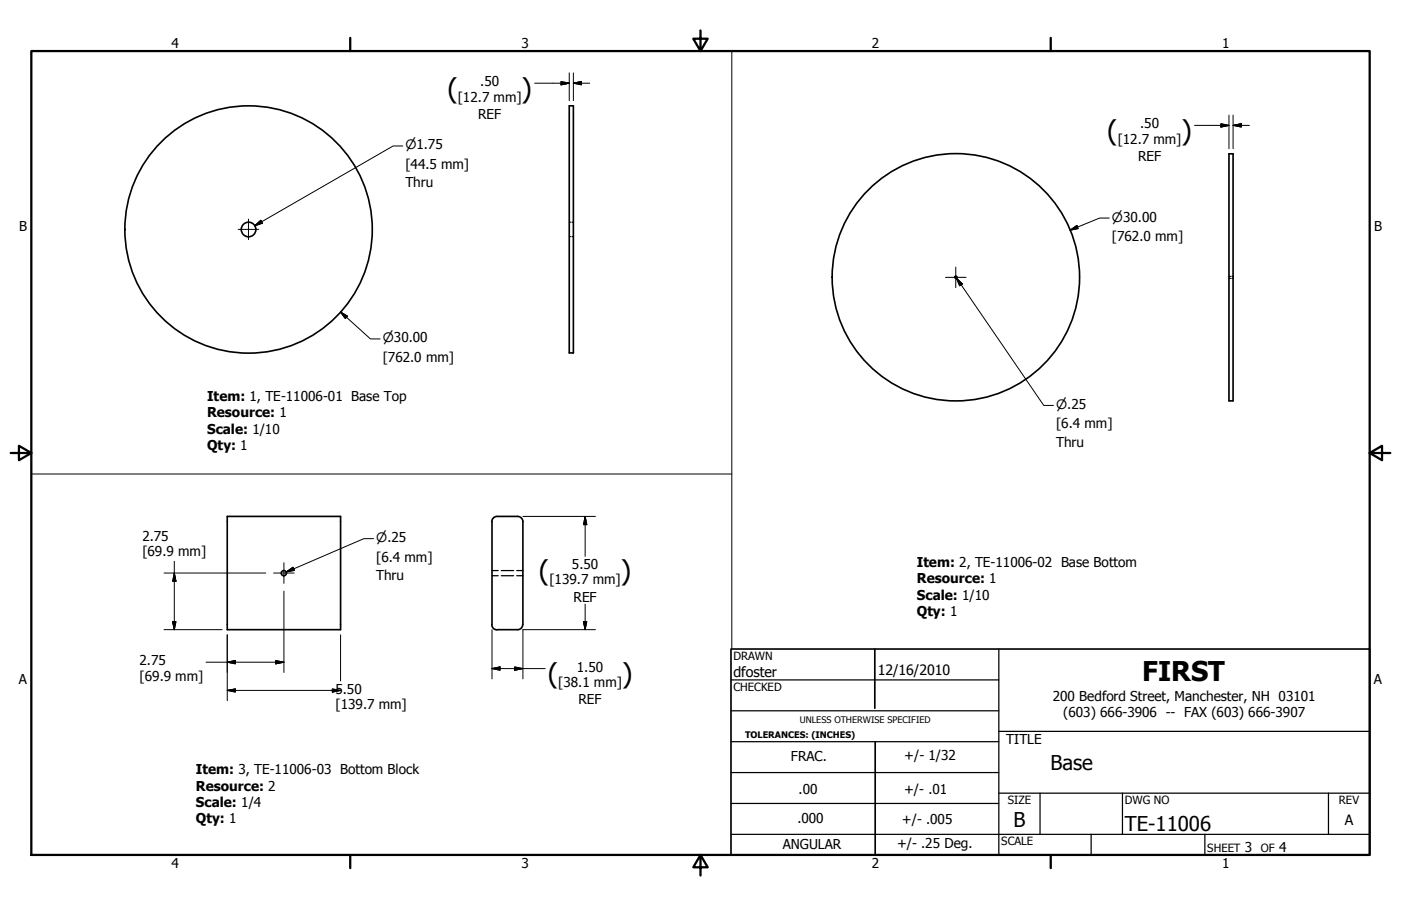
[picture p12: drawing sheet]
<svg xmlns="http://www.w3.org/2000/svg" width="432mm" height="279mm" viewBox="0 0 432 279" stroke-linecap="round" stroke-linejoin="round" font-family="sans-serif">
<!-- layer: Visible Narrow (ANSI) -->
<g fill="none" stroke="#000" stroke-width=".51">
<path d="M175.5 32.6h1.2v76.2h-1.2zM378.8 47.4h1.2v76.2h-1.2zM70 159.3h35v34.9h-35zM153.2 159.3l-1.2 .4-.4 1.2M153.2 159.3h6.8l.9 .8 .3 .8M151.6 160.8v31.8M161.2 160.8v31.8M151.6 192.6l.4 1.2 1.2 .4M161.1 192.6a1.56 1.56 0 0 1-1.6 1.6h-6.3"/>
<circle cx="76.6" cy="70.8" r="2.25"/>
<circle cx="76.6" cy="70.8" r="38.1"/>
<circle cx="294.6" cy="85.5" r=".35"/>
<circle cx="294.6" cy="85.5" r="38.1"/>
<circle cx="87.5" cy="176.8" r=".79"/>
</g>
<!-- layer: Border (ANSI) -->
<g fill="none" stroke="#000" stroke-width=".38">
<path d="M175.5 73h.3M175.5 68.5h.3M176.3 73h.4M176.3 68.5h.4M378.8 85.9h.4M378.8 85.2h.4M379.7 85.9h.3M379.7 85.2h.3M151.6 177.5h1.9M151.6 176h1.9M154.5 177.5h3.8M154.5 176h3.8"/>
<path d="M159.3 177.5h1.9M159.3 176h1.9"/>
</g>
<!-- layer: Title (ANSI) -->
<path d="M9.7 15.7h412.4v248h-412.4zM107.9 11.7v4M215.9 9.4v6.3l-2.2-3.8h4.4l-2.2 3.8M323.8 11.7v4M3.3 139.7h6.4l-3.9-2.2v4.4l3.9-2.2M422.1 139.7l3.9 2.2v-4.4l-3.9 2.2h6.4M107.9 263.7v4M215.9 263.7l2.2 3.8h-4.4l2.2-3.8v6.3M323.8 263.7v4" fill="none" stroke="#000" stroke-width=".7"/>
<!-- layer: Visible (ANSI) -->
<path d="M225.3 200.2h196.8v63.5h-196.8zM269.6 200.2v18.2M269.7 228.7v35" fill="none" stroke="#000" stroke-width=".51"/>
<g fill="none" stroke="#000" stroke-width=".38">
<path d="M225.3 209.7h82.5M225.3 219.2h82.5M307.8 200.2v63.5M225.3 228.7h82.5M225.3 238.3h82.5M307.8 225.6h114.3M225.3 257.3h196.8M225.3 247.8h82.5M307.8 244.6h114.3M320.5 244.6v12.7M336.3 257.3v6.4M345.9 244.6v12.7"/>
<path d="M371.3 257.3v6.4M409.4 244.6v12.7"/>
</g>
<!-- layer: Symbol (ANSI) -->
<g fill="none" stroke="#000" stroke-width=".31">
<path d="M225.6 15.7v184.4M164.8 25.7h10.7M172.9 25.1l2.6 .6-2.6 .5zM175.5 22.5v8.6M176.7 25.7l2.5-.6v1.1zM176.7 25.7h5M176.7 22.5v8.6M368.2 38.7h10.6M376.3 38.2l2.5 .5-2.5 .5zM378.8 35.5v10.3M380 38.7l2.6-.5v1zM380 38.7h5.1"/>
<path d="M380 35.5v10.3M124.1 45h-2.9l-42.7 24.7M78.5 69.7l1.9-1.8 .5 .9zM329.8 71l2.1-1.5 .4 1zM341.9 67.2h-3l-9.1 3.8M104.9 96.2l2.2 1.3-.7 .7zM104.9 96.2l9.3 8.3h3M294.8 85.8l1.8 1.8-.8 .5zM294.8 85.8l26.9 39.2h3M9.9 146.2h215.7M161.2 159.3h22.3M180.3 159.3l.5 2.5h-1z"/>
<path d="M180.3 159.3v12.3M50.5 176.7h31.4M53.7 176.7l.5 2.6h-1zM53.7 173.1v21.1M88.2 176.4l2.1-1.5 .4 1zM115.1 166.1h-3l-23.9 10.3M50.5 194.2h18M53.2 191.7h1l-.5 2.5zM70 195.8v20.3M87.5 182.3v25.1M105 195.8v14.2M151.6 194.2v15.2"/>
<path d="M179.8 191.7h1l-.5 2.5zM180.3 186.3v7.9M183.5 194.2h-22.3v15.2M63.5 204.2h24M70 204.2l2.5-.5v1zM70 212.9l2.5-.4v.9zM70 212.9h35M85 203.7l2.5 .5-2.5 .5zM102.4 212.5l2.6 .4-2.6 .5zM151.6 206.2l2.5-.5v1zM151.6 206.2h16.4M158.6 205.7l2.6 .5-2.6 .5z"/>
</g>
<g fill="#000" stroke="#000" stroke-width=".31">
<path d="M172.9 26.2l2.6-.5zM172.9 25.1l2.6 .6-2.6 .5zM176.7 25.7l2.5-.6zM176.7 25.7l2.5-.6v1.1zM376.3 39.2l2.5-.5zM376.3 38.2l2.5 .5-2.5 .5zM380 38.7l2.6-.5zM380 38.7l2.6-.5v1zM78.5 69.7l1.9-1.8zM78.5 69.7l1.9-1.8 .5 .9zM329.8 71l2.1-1.5zM329.8 71l2.1-1.5 .4 1z"/>
<path d="M104.9 96.2l2.2 1.3zM104.9 96.2l2.2 1.3-.7 .7zM294.8 85.8l1.8 1.8zM294.8 85.8l1.8 1.8-.8 .5zM53.7 176.7l.5 2.6zM53.7 176.7l.5 2.6h-1zM88.2 176.4l2.1-1.5zM88.2 176.4l2.1-1.5 .4 1zM180.3 159.3l.5 2.5zM180.3 159.3l.5 2.5h-1zM53.2 191.7l.5 2.5zM53.2 191.7h1l-.5 2.5z"/>
<path d="M179.8 191.7l.5 2.5zM179.8 191.7h1l-.5 2.5zM70 204.2l2.5-.5zM70 204.2l2.5-.5v1zM70 212.9l2.5-.4zM70 212.9l2.5-.4v.9zM85 204.7l2.5-.5zM85 203.7l2.5 .5-2.5 .5zM102.4 213.4l2.6-.5zM102.4 212.5l2.6 .4-2.6 .5zM151.6 206.2l2.5-.5zM151.6 206.2l2.5-.5v1z"/>
<path d="M158.6 206.7l2.6-.5zM158.6 205.7l2.6 .5-2.6 .5z"/>
</g>
<!-- layer: Dimension (ANSI) -->
<path d="M73.4 70.7h6.4M76.6 67.6v6.3M291.4 85.5h6.4M294.6 82.4v6.3M84.3 176.7h6.4M87.5 173.5v6.4" fill="none" stroke="#000" stroke-width=".31"/>
<g font-size="8.4">
<text x="137.9" y="30.2">(</text>
<text x="160.8" y="30.2">)</text>
<text x="341.2" y="43.2">(</text>
<text x="364.2" y="43.2">)</text>
<text x="166.1" y="179">(</text>
<text x="191.3" y="179">)</text>
<text x="352" y="209.9">FIRST</text>
<text x="168.8" y="210.7">(</text>
<text x="191.7" y="210.7">)</text>
</g>
<g font-size="6.3">
<text x="323.7" y="237.5">Base</text>
<text x="312.4" y="255.1">B</text>
<text x="346.7" y="256.4">TE-11006</text>
</g>
<g font-size="4.4">
<text x="226.1" y="208.9">dfoster</text>
<text x="270.5" y="208.2">12/16/2010</text>
<text x="414.5" y="254.4">A</text>
</g>
<g font-size="4.2">
<text x="52.8" y="14.7">4</text>
<text x="160.8" y="14.7">3</text>
<text x="268.7" y="14.7">2</text>
<text x="376.7" y="14.7">1</text>
<text x="148" y="26.6">.50</text>
<text x="141.1" y="31.3">[12.7 mm]</text>
<text x="147.4" y="36.7">REF</text>
<text x="351.4" y="39.6">.50</text>
<text x="344.5" y="44.3">[12.7 mm]</text>
<text x="125" y="52.1">[44.5 mm]</text>
<text x="350.8" y="49.7">REF</text>
<text x="125" y="57.7">Thru</text>
<text x="5.9" y="71.4">B</text>
<text x="423.5" y="71.4">B</text>
<text x="342.7" y="74.3">[762.0 mm]</text>
<text x="118" y="111.6">[762.0 mm]</text>
<text x="63.8" y="123.7">Item: 1, TE-11006-01 Base Top</text>
<text x="63.8" y="128.7">Resource: 1</text>
<text x="63.8" y="133.7">Scale: 1/10</text>
<text x="325.5" y="132.1">[6.4 mm]</text>
<text x="325.5" y="137.7">Thru</text>
<text x="63.8" y="138.7">Qty: 1</text>
<text x="43.9" y="166.8">2.75</text>
<text x="43.9" y="171.4">[69.9 mm]</text>
<text x="116" y="173.2">[6.4 mm]</text>
<text x="116" y="178.8">Thru</text>
<text x="176.3" y="175.5">5.50</text>
<text x="282.6" y="174.9">Item: 2, TE-11006-02 Base Bottom</text>
<text x="282.6" y="179.9">Resource: 1</text>
<text x="169.4" y="180.1">[139.7 mm]</text>
<text x="176.8" y="185.5">REF</text>
<text x="282.6" y="184.9">Scale: 1/10</text>
<text x="282.6" y="189.9">Qty: 1</text>
<text x="43" y="205.2">2.75</text>
<text x="43" y="209.9">[69.9 mm]</text>
<text x="177.8" y="207.1">1.50</text>
<text x="5.8" y="211.1">A</text>
<text x="103.4" y="213.9">5.50</text>
<text x="172" y="211.8">[38.1 mm]</text>
<text x="423.4" y="211.1">A</text>
<text x="103.4" y="218.6">[139.7 mm]</text>
<text x="178.3" y="217.2">REF</text>
<text x="324.5" y="216.1">200 Bedford Street, Manchester, NH 03101</text>
<text x="327.7" y="221.2">(603) 666-3906 -- FAX (603) 666-3907</text>
<text x="310.1" y="229.6">TITLE</text>
<text x="60.4" y="238.8">Item: 3, TE-11006-03 Bottom Block</text>
<text x="243.8" y="234.6">FRAC.</text>
<text x="278.7" y="234.4">+/- 1/32</text>
<text x="60.4" y="243.8">Resource: 2</text>
<text x="246.1" y="244.7">.00</text>
<text x="278.6" y="244.9">+/- .01</text>
<text x="60.4" y="248.9">Scale: 1/4</text>
<text x="60.4" y="253.9">Qty: 1</text>
<text x="245.7" y="253.9">.000</text>
<text x="277.9" y="254.2">+/- .005</text>
<text x="241.2" y="261.7">ANGULAR</text>
<text x="276.5" y="261.4">+/- .25 Deg.</text>
<text x="383.7" y="262.8">3</text>
<text x="394.2" y="262.8">4</text>
<text x="52.8" y="267.7">4</text>
<text x="160.8" y="267.7">3</text>
<text x="268.7" y="267.7">2</text>
<text x="376.7" y="267.7">1</text>
</g>
<g font-size="4">
<text x="125" y="46.1">⌀1.75</text>
<text x="342.7" y="68.3">⌀30.00</text>
<text x="118" y="105.6">⌀30.00</text>
<text x="325.5" y="126.1">⌀.25</text>
<text x="116" y="167.2">⌀.25</text>
</g>
<g font-size="3.5">
<text x="226.1" y="203.5">DRAWN</text>
<text x="226.1" y="213">CHECKED</text>
<text x="310.6" y="248">SIZE</text>
<text x="346.7" y="248">DWG NO</text>
<text x="412.7" y="247.9">REV</text>
<text x="308.6" y="260.7">SCALE</text>
<text x="372.1" y="262.8">SHEET</text>
<text x="388.6" y="262.8">OF</text>
</g>
<g font-size="2.8">
<text x="229.6" y="227.6">TOLERANCES: (INCHES)</text>
<text x="246.5" y="222.8">UNLESS OTHERWISE SPECIFIED</text>
</g>
</svg>
